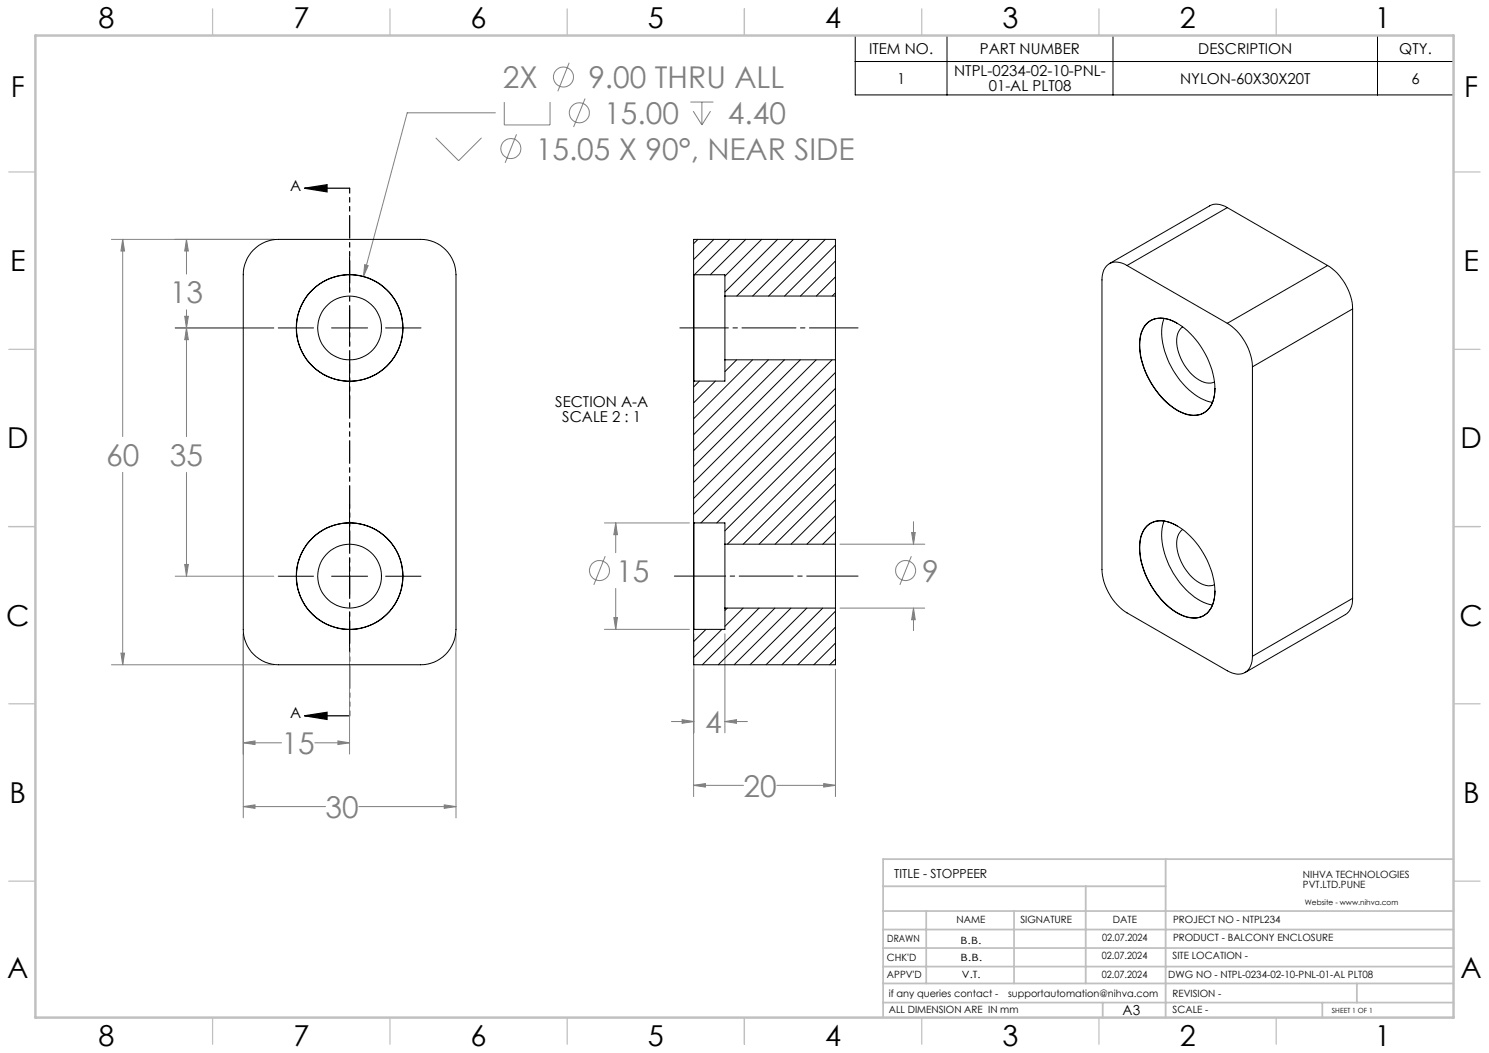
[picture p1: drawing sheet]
<svg xmlns="http://www.w3.org/2000/svg" width="420mm" height="297mm" viewBox="0 0 420 297" stroke-linecap="round" stroke-linejoin="round" font-family="sans-serif">
<g fill="none" stroke="#808080" stroke-width=".28">
<path d="M160.5 17.7l-3.2 8M122.9 38.9l6.5 6.4 6.4-6.4M139.7 31.8h-24.8l-12.4 46.2M142.2 28.8v6.4h13v-6.4M145.7 37.9l-3.2 8M165 27.8l-3.2 8M194.7 28.8h6.5M195.5 31.4l2.5 3.8M198 28.8v6.4M200.4 31.4l-2.4 3.8M31.4 67.5h45.9M34.6 67.5l.5 3.3h-1z"/>
<path d="M34.6 67.5v55.7M52.6 67.5l.5 3.3h-1zM52.6 67.5v9.8M102.9 74.6l1 .3-1.4 3.1zM49.4 92.5h27.8M52.1 89.2h1l-.5 3.3zM52.6 92.5l.5 3.3h-1zM52.6 87.4v35.8M34.6 133.2v54.3M52.6 133.2v29.3M52.1 159.2h1l-.5 3.3zM170.5 147.5h24"/>
<path d="M170.7 156.9l-3.2 8.1M173.7 147.5l.5 3.3h-1.1zM173.7 147.5v8.4M236.9 153.5h23.9M257.1 156.9l-3.3 8.1M257.1 150.2h1.1l-.5 3.3zM257.7 147.1v6.4M49.4 162.5h27.8M68.6 178.8v51.9M128.6 178.8v51.9M170.5 177.5h24M173.1 174.2h1.1l-.5 3.3z"/>
<path d="M173.7 166v11.5M195.7 178.8v27.9M204.5 178.8v27.9M236.9 171.5h23.9M257.7 171.5l.5 3.3h-1.1zM257.7 171.5v6.4M31.4 187.5h45.9M34.1 184.2h1l-.5 3.3zM98.6 183.9v28.8M195.7 188.8v35.9M235.7 188.8v35.9M68.6 209.5l3.3-.5v1z"/>
<path d="M68.6 209.5h10.8M88.8 209.5h9.8M95.3 209l3.3 .5-3.3 .5zM189.4 203.5h6.3M192.4 203l3.3 .5-3.3 .5zM204.5 203.5l3.3-.5v1zM204.5 203.5h6.3M68.6 227.5l3.3-.5v1zM68.6 227.5h23.2M101.2 227.5h27.4M125.3 227l3.3 .5-3.3 .5zM195.7 221.5l3.3-.5v1z"/>
<path d="M195.7 221.5h14M219.1 221.5h16.6M232.3 221l3.4 .5-3.4 .5z"/>
<circle cx="158.9" cy="21.7" r="2.83"/>
<circle cx="163.4" cy="31.8" r="2.83"/>
<circle cx="144.1" cy="41.9" r="2.83"/>
<circle cx="169.1" cy="160.9" r="2.83"/>
<circle cx="255.4" cy="160.9" r="2.83"/>
</g>
<path d="M85.9 53.1l6.4-1v2zM85.9 53.1h12.7M85.9 201.9l6.4-1v2zM85.9 201.9h12.7" fill="none" stroke="#000" stroke-width=".35"/>
<g fill="none" stroke="#000" stroke-width=".28">
<path d="M241.2 10h168.8v16.8h-168.8zM241.2 17.4h168.8M267.1 10v16.8M313.9 10v16.8M388.5 10v16.8M98.6 72.4v9.9M78.5 92.5h9.9M93.5 92.5h10.2M98.6 87.4v10.2M108.8 92.5h9.9M98.6 102.7v9.9M98.6 142.4v10"/>
<path d="M98.6 157.4v10.2M78.5 162.5h9.9M93.5 162.5h10.2M98.6 172.7v9.9M108.8 162.5h9.9"/>
</g>
<path d="M242 92.5h-50.2" fill="none" stroke="#000" stroke-width=".28" stroke-dasharray="15.2 1.3 1.3 1.3" stroke-dashoffset="1.5"/>
<path d="M242 162.5h-51.8" fill="none" stroke="#000" stroke-width=".28" stroke-dasharray="15.2 1.3 1.3 1.3" stroke-dashoffset=".8"/>
<path d="M98.6 53.1v148.8" fill="none" stroke="#000" stroke-width=".35" stroke-dasharray="6.3 1.3 1.3 1.3 1.3 1.3" stroke-dashoffset="5"/>
<g fill="none" stroke="#c0c0c0" stroke-width=".35">
<path d="M60 2.5v7.5M110 2.5v7.5M160 2.5v7.5M210 2.5v7.5M260 2.5v7.5M310 2.5v7.5M360 2.5v7.5M2.5 48.5h7.5M410 48.5h7.5M2.5 98.5h7.5M410 98.5h7.5M2.5 148.5h7.5"/>
<path d="M410 148.5h7.5M2.5 198.5h7.5M410 198.5h7.5M2.5 248.5h7.5M410 248.5h7.5M60 287v7.5M110 287v7.5M160 287v7.5M210 287v7.5M260 287v7.5M310 287v7.5M360 287v7.5"/>
</g>
<g fill="none" stroke="#c0c0c0" stroke-width=".5">
<path d="M249.1 257h160.9M249.1 250h79.7M261.3 257v20.4M286 257v20.4M306.2 250v27.4M328.8 242.3v44.7M410 242.3h-160.9v44.7M249.1 272.6h160.9M249.1 267.4h160.9M249.1 262.2h160.9M249.1 277.4h160.9M382.7 277.4v5.4"/>
<path d="M249.1 282.8h160.9M311 282.8v4.2M373 282.8v4.2"/>
</g>
<path d="M10 10h400v277h-400z" fill="none" stroke="#c0c0c0" stroke-width=".7"/>
<path d="M85.9 53.1l6.4-1v2zM85.9 201.9l6.4-1v2z" fill="#000"/>
<path d="M68.6 227.5l3.3-.5v1zM125.3 227l3.3 .5-3.3 .5zM68.6 209.5l3.3-.5v1zM95.3 209l3.3 .5-3.3 .5zM34.1 184.2h1l-.5 3.3zM34.6 67.5l.5 3.3h-1zM52.1 159.2h1l-.5 3.3zM52.6 92.5l.5 3.3h-1zM52.1 89.2h1l-.5 3.3zM52.6 67.5l.5 3.3h-1zM102.9 74.6l-.4 3.4 1.4-3.1zM195.7 221.5l3.3-.5v1zM232.3 221l3.4 .5-3.4 .5zM173.7 147.5l.5 3.3h-1.1zM173.1 174.2h1.1l-.5 3.3zM257.1 150.2h1.1l-.5 3.3zM257.7 171.5l.5 3.3h-1.1zM204.5 203.5l3.3-.5v1zM192.4 203l3.3 .5-3.3 .5z" fill="#808080"/>
<g fill="none" stroke="#000" stroke-width=".28">
<path d="M346.2 58.6a4.9 4.9 0 0 0-5-.5l-28.3 16.3M346.2 58.6l-28.3 16.3M346.2 58.6l28.3 16.3M71.5 70.4a9.8 9.8 0 0 1 7.1-2.9h40a10 10 0 0 1 10 10v100a10 10 0 0 1-10 10h-40a10 10 0 0 1-10-10v-100a10.2 10.2 0 0 1 2.9-7.1zM195.7 77.5v30.1M195.7 77.5v-10h40v16M195.7 77.5h.1M195.7 77.5v30M195.7 77.5h8.8v6M196.9 67.5l-1.2 1.2M201.4 67.5l-5.7 5.7M205.8 67.5l-9.9 10"/>
<path d="M210.4 67.5l-10.1 10M214.8 67.5l-10.3 10.4M219.3 67.5l-14.8 14.9M223.8 67.5l-16 16M228.3 67.5l-16 16M232.8 67.5l-16 16M235.7 69.1l-14.4 14.4M235.7 73.6l-9.9 9.9M235.7 78.1l-5.4 5.4M317.9 74.9a4.3 4.3 0 0 0-6.2 .7l-.7 1.8-.2 1.5v81.7a15.8 15.8 0 0 0 7.1 12.3l28.3 16.3a4.4 4.4 0 0 0 6.2-.7l.7-1.9 .2-1.5M317.9 74.9l28.3 16.3M374.5 74.9a15.4 15.4 0 0 1 7 12.2"/>
<path d="M374.5 74.9l-28.3 16.3M204.5 83.5v18M204.5 83.5h31.2M235.7 83.5v18M235.7 82.6l-1 .9M323.5 91.2a6.6 6.6 0 0 1 8.1-.3 23.1 23.1 0 0 1 11.1 19.7 6.5 6.5 0 0 1-4.6 6.4 10.1 10.1 0 0 1-8.2-2.7 23.2 23.2 0 0 1-8.4-18l.4-2.6 .7-1.4zM328.3 89.8a15.7 15.7 0 0 0 1 11.4 21.4 21.4 0 0 0 11.1 11.9l1.6 .4M332.1 91.2a6.9 6.9 0 0 0-8.5 0 9.2 9.2 0 0 0-2 8.1 23.1 23.1 0 0 0 11.8 17 6 6 0 0 0 8.4-2.4l.7-2.5 .2-1.8M333.6 92.2a5.3 5.3 0 0 0-1.6 5.6 13.7 13.7 0 0 0 7.6 10l1.9 .3 1.1-.3M346.2 91.2a15.7 15.7 0 0 1 7.1 12.3M381.5 87.1l-28.2 16.4M381.5 87.1v81.7"/>
<path d="M195.7 107.6v39.9M195.7 107.5v.1M197.3 107.5l-1.6 1.6M201.8 107.5l-6.1 6.1M204.5 101.5v6h-8.8M204.5 101.5h31.2M207.8 101.5l-3.3 3.3M212.3 101.5l-16.6 16.6M216.7 101.5l-21 21.1M221.3 101.5l-25.6 25.6M225.7 101.5l-30 30.1M230.2 101.5l-34.5 34.6"/>
<path d="M234.7 101.5l-39 39.1M235.7 101.5v52M235.7 105.1l-40 40M235.7 109.5l-38 38M235.7 114l-33.5 33.5M235.7 118.5l-31.2 31.2M353.3 103.5v81.6M235.7 123l-30.5 30.5M235.7 127.5l-26 26M235.7 132l-21.6 21.5M235.7 136.5l-17 17M195.7 147.5v30"/>
<path d="M195.7 147.5h.1M195.7 147.5h8.8v6M204.5 153.5v18M204.5 153.5h31.2M235.7 153.5v18M235.7 141l-12.6 12.5M235.7 145.5l-8.1 8M235.7 150l-3.6 3.5M323.5 148.3a6.4 6.4 0 0 1 7.3-.6 23 23 0 0 1 11.7 17 9.2 9.2 0 0 1-2.5 8.7 7.1 7.1 0 0 1-7.5-.3 23.1 23.1 0 0 1-11-19.6l.4-2.6 .7-1.4zM328.3 147a17.2 17.2 0 0 0 2 13.5 19.2 19.2 0 0 0 10.9 10l.8 .1M332.1 148.3a6.9 6.9 0 0 0-8.5 0 9.4 9.4 0 0 0-2 8.2 23.5 23.5 0 0 0 10.9 16.6 6.9 6.9 0 0 0 8.1-.2 8.2 8.2 0 0 0 2.1-6.2M333.6 149.3a5.4 5.4 0 0 0-1.6 5.6 13.7 13.7 0 0 0 7.6 10.1l1.3 .2 1.7-.3"/>
<path d="M195.7 177.5h.1M199.1 177.5l-3.4 3.5M203.6 177.5l-7.9 8M204.5 171.5v6h-8.8M204.5 171.5h31.2M205.1 171.5l-.6 .7M209.6 171.5l-5.1 5.2M214.1 171.5l-16 16M218.6 171.5l-16 16M223.1 171.5l-16 16M227.6 171.5l-16 16M232.1 171.5l-16 16"/>
<path d="M235.7 171.5v16h-40v-10M235.7 172.4l-15.1 15.1M235.7 176.9l-10.7 10.6M381.5 168.8a5 5 0 0 1-2 4.6l-28.3 16.3M381.5 168.8l-28.2 16.3M235.7 181.4l-6.1 6.1M235.7 185.9l-1.7 1.6"/>
<circle cx="98.6" cy="92.5" r="9"/>
<circle cx="98.6" cy="92.5" r="15.1"/>
<circle cx="98.6" cy="92.5" r="15"/>
<circle cx="98.6" cy="162.5" r="15.1"/>
<circle cx="98.6" cy="162.5" r="9"/>
<circle cx="98.6" cy="162.5" r="15"/>
</g>
<g font-size="8.5" fill="#808080">
<text x="141.9" y="24.9">2X</text>
<text x="166" y="24.9">9.00 THRU ALL</text>
<text x="170.4" y="35">15.00</text>
<text x="205.3" y="35">4.40</text>
<text x="151.1" y="45.1">15.05 X 90°, NEAR SIDE</text>
<text x="47.9" y="85.5">13</text>
<text x="29.9" y="131.4">60</text>
<text x="47.9" y="131.4">35</text>
<text x="173.8" y="164.1">15</text>
<text x="260.1" y="164.1">9</text>
<text x="198.9" y="206.7">4</text>
<text x="79.4" y="212.7">15</text>
<text x="209.7" y="224.7">20</text>
<text x="91.9" y="230.7">30</text>
</g>
<g font-size="8.1">
<text x="27.8" y="8">8</text>
<text x="82.8" y="8">7</text>
<text x="132.8" y="8">6</text>
<text x="182.8" y="8">5</text>
<text x="232.8" y="8">4</text>
<text x="282.8" y="8">3</text>
<text x="332.8" y="8">2</text>
<text x="387.8" y="8">1</text>
<text x="3" y="27.2">F</text>
<text x="413" y="27.2">F</text>
<text x="2.8" y="76.5">E</text>
<text x="412.8" y="76.5">E</text>
<text x="2" y="126.5">D</text>
<text x="412" y="126.5">D</text>
<text x="1.7" y="176.5">C</text>
<text x="411.7" y="176.5">C</text>
<text x="2.7" y="226.5">B</text>
<text x="412.7" y="226.5">B</text>
<text x="2" y="275.7">A</text>
<text x="412" y="275.7">A</text>
<text x="27.8" y="295">8</text>
<text x="82.8" y="295">7</text>
<text x="132.8" y="295">6</text>
<text x="182.8" y="295">5</text>
<text x="232.8" y="295">4</text>
<text x="282.8" y="295">3</text>
<text x="332.8" y="295">2</text>
<text x="387.8" y="295">1</text>
</g>
<g font-size="4.2">
<text x="245.1" y="15.2">ITEM NO.</text>
<text x="276.4" y="15.2">PART NUMBER</text>
<text x="338" y="15.2">DESCRIPTION</text>
<text x="394.7" y="15.2">QTY.</text>
<text x="253" y="23.6">1</text>
<text x="269.1" y="21.5">NTPL-0234-02-10-PNL-</text>
<text x="332.8" y="23.6">NYLON-60X30X20T</text>
<text x="398.1" y="23.6">6</text>
<text x="278.9" y="25.6">01-AL PLT08</text>
<text x="81.9" y="53.8">A</text>
<text x="156.6" y="114.8">SECTION A-A</text>
<text x="158.6" y="119">SCALE 2 : 1</text>
<text x="81.9" y="202.6">A</text>
</g>
<text font-size="3.9" x="316.7" y="286.4">A3</text>
<text font-size="3.5" x="252.2" y="247.7">TITLE - STOPPEER</text>
<g font-size="2.8">
<text x="367.5" y="247.7">NIHVA TECHNOLOGIES</text>
<text x="367.5" y="250.5">PVT.LTD.PUNE</text>
<text x="269.8" y="260.4">NAME</text>
<text x="287.8" y="260.4">SIGNATURE</text>
<text x="313.9" y="260.5">DATE</text>
<text x="330.9" y="260.5">PROJECT NO - NTPL234</text>
<text x="250.3" y="265.7">DRAWN</text>
<text x="270.9" y="266.1">B.B.</text>
<text x="310.9" y="265.5">02.07.2024</text>
<text x="330.9" y="265.5">PRODUCT - BALCONY ENCLOSURE</text>
<text x="250.2" y="271.1">CHK'D</text>
<text x="250.2" y="275.8">APPV'D</text>
<text x="270.9" y="271.1">B.B.</text>
<text x="271.3" y="275.8">V.T.</text>
<text x="310.8" y="270.6">02.07.2024</text>
<text x="310.8" y="275.8">02.07.2024</text>
<text x="329.5" y="275.9">DWG NO - NTPL-0234-02-10-PNL-01-AL PLT08</text>
<text x="330.7" y="270.6">SITE LOCATION -</text>
<text x="250.7" y="281.1">if any queries contact -</text>
<text x="284.3" y="281.1">supportautomation@nihva.com</text>
<text x="330.7" y="281.1">REVISION -</text>
<text x="250.7" y="285.6">ALL DIMENSION ARE IN mm</text>
<text x="330.7" y="285.6">SCALE -</text>
</g>
<text font-size="2.1" x="368.1" y="255.1">Website - www.nihva.com</text>
<text font-size="2" x="375.7" y="285.6">SHEET 1 OF 1</text>
</svg>
